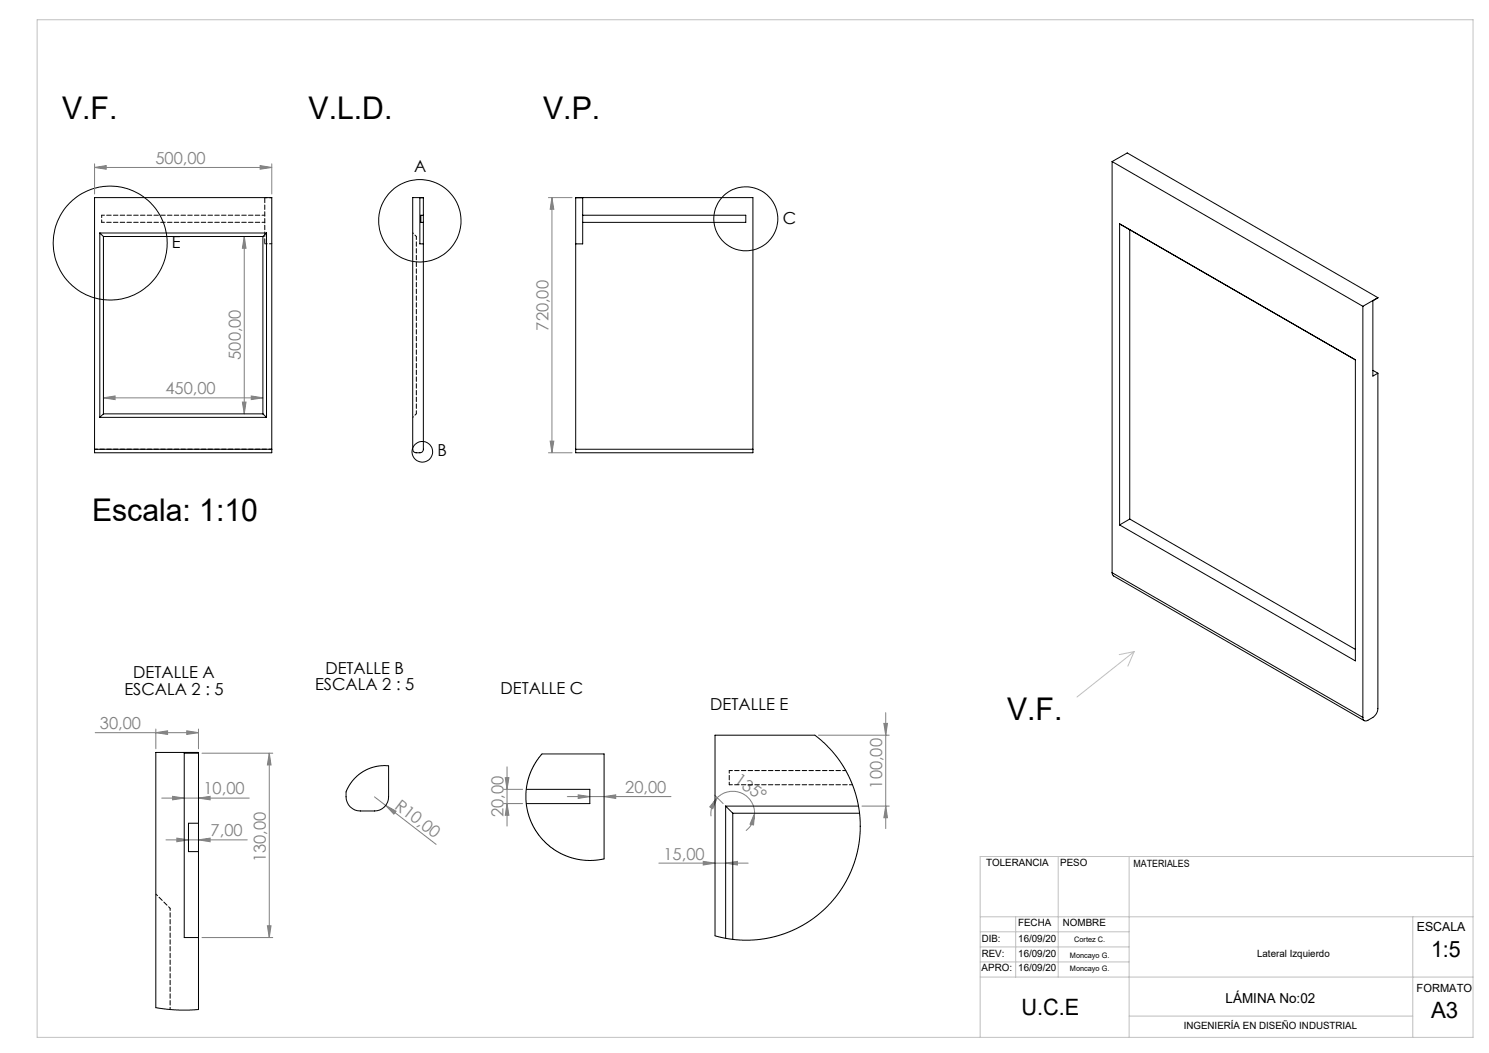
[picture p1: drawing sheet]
<svg xmlns="http://www.w3.org/2000/svg" width="420mm" height="297mm" viewBox="0 0 420 297" stroke-linecap="round" stroke-linejoin="round" font-family="sans-serif">
<g fill="none" stroke="#000" stroke-width=".28">
<circle cx="31.1" cy="68.6" r="16.1"/>
<circle cx="118.4" cy="62.3" r="11.6"/>
<circle cx="210.4" cy="61.7" r="9"/>
<circle cx="119.1" cy="127.4" r="2.9"/>
</g>
<g fill="none" stroke="#808080" stroke-width=".28">
<path d="M26.7 47.2l3.3-.5v1zM26.7 46.2v8.5M26.7 47.2h50M73.4 46.7l3.3 .5-3.3 .5zM76.7 46.2v8.5M154.7 55.7h6.7M155.7 55.7l.5 3.3h-1zM155.7 55.7v72M68.9 66.7l.5 3.3h-1zM68.9 66.7v50M29.2 112.2l3.3-.5v1zM29.2 112.2h45"/>
<path d="M68.4 113.4h1l-.5 3.3zM70.9 111.7l3.3 .5-3.3 .5zM154.7 127.7h6.7M155.2 124.4h1l-.5 3.3zM26.8 206.7h29.2M44 206.7l3.3-.6v1zM44 205.6v5.6M52.7 206.1l3.3 .6-3.3 .4zM56 205.6v5.6M57 212.4h19.9M76 212.4l.4 3.4h-1zM76 212.4v52"/>
<path d="M142.5 219.4h1l-.5 3.2zM143 216.3v16.7M230.9 207.4h19.9M249.3 204h1l-.5 3.4zM249.8 201v32.7M45.6 225.1h24.7M46.8 236.9h22.9M48.7 224.6l3.3 .5-3.3 .5zM49.9 236.4l3.3 .5-3.3 .5zM56 225.1l3.3-.5v1zM56 236.9l3.3-.5v1zM105.6 224.8l17.4 13.4"/>
<path d="M108.8 227.2l2.9 1.6-.6 .8zM142 226.7h5.4M142 222.6h5.4M143 226.7l.5 3.2h-1zM160 224.7h29.3M163.1 224.2l3.3 .5-3.3 .5zM170.4 224.7l3.3-.5v1zM201.6 224.3l2.4 2.4M202.3 225l-1.3 3.1-.8-.5zM202.3 225a6.2 6.2 0 0 1 6.8-1.3 6.2 6.2 0 0 1 3.8 5.7M202.3 225a6.1 6.1 0 0 0-1.7 5.2M212.9 229.4l-.4 3.3-.9-.3z"/>
<path d="M212.9 229.4a6.2 6.2 0 0 1-2.5 4.9M243.1 227.4h7.7M249.8 227.4l.5 3.2h-1zM185.8 243.4h25.2M198.4 243l3.3 .4-3.3 .6zM204.7 243.4l3.3-.4v1zM57 264.4h19.9M75.4 261.1h1l-.4 3.3z"/>
</g>
<g fill="none" stroke="#c0c0c0" stroke-width=".28">
<path d="M10.5 5.6h405v287h-405zM319.9 183.8l-16.1 12.8M319.9 183.8l-1.8 4.1M319.9 183.8l-4.2 .8M276.5 258.6h139M286.5 258.6v17M298.5 241.6v34M318.5 241.6v51M398.5 258.6v34M415.5 241.6h-139v51M276.5 267.1h42M276.5 271.3h42"/>
<path d="M276.5 262.8h42M276.5 275.6h139M318.5 286.6h80"/>
</g>
<g fill="#808080">
<path d="M108.8 227.2l2.9 1.6-.6 .8z"/>
<path d="M212.9 229.4l-.4 3.3-.9-.3zM202.3 225l-1.3 3.1-.8-.5z"/>
<path d="M29.2 112.2l3.3-.5v1zM70.9 111.7l3.3 .5-3.3 .5zM44 206.7l3.3-.6v1zM52.7 206.1l3.3 .6-3.3 .4zM48.7 224.6l3.3 .5-3.3 .5zM56 225.1l3.3-.5v1zM49.9 236.4l3.3 .5-3.3 .5zM56 236.9l3.3-.5v1zM163.1 224.2l3.3 .5-3.3 .5zM170.4 224.7l3.3-.5v1zM198.4 243l3.3 .4-3.3 .6zM204.7 243.4l3.3-.4v1z"/>
<path d="M73.4 46.7l3.3 .5-3.3 .5zM26.7 47.2l3.3-.5v1z"/>
<path d="M155.2 124.4h1l-.5 3.3zM155.7 55.7l.5 3.3h-1zM143 226.7l.5 3.2h-1zM142.5 219.4h1l-.5 3.2z"/>
<path d="M249.8 227.4l.5 3.2h-1zM249.3 204h1l-.5 3.4z"/>
<path d="M68.9 66.7l.5 3.3h-1zM68.4 113.4h1l-.5 3.3zM76 212.4l.4 3.4h-1zM75.4 261.1h1l-.4 3.3z"/>
</g>
<g fill="none" stroke="#000" stroke-width=".28">
<path d="M116.4 55.7h3v71a.96 .96 0 0 1-1 1h-1a.96 .96 0 0 1-1-1zM119.4 55.8h-1v13h1M162.4 55.8h2v13h-2M313.7 45.6l70.7 40.8M313.7 45.6l4.3-2.5 70.7 40.9M313.7 45.6v115.9M28.2 65.7l1 1M28.2 65.7h47M28.2 65.7v52M29.2 66.7h45M29.2 66.7v50M74.2 66.7v50"/>
<path d="M75.2 65.7l-1 1M75.2 65.7v52M119.4 60.7h-.7v2h.7M164.4 60.7h46v2h-46M315.8 63.1v85M315.8 63.1l66.5 38.4v84.9l-66.5-38.3M315.8 63.1l2.9 1.7v81.6M384.4 86.4v115.9M388.7 84l-4.3 2.4M388.7 84l-1.5 .8v21.3l1.5-.8M28.2 117.7h47M29.2 116.7l-1 1"/>
<path d="M29.2 116.7h45M74.2 116.7l1 1M387.2 104.5l1.5 .8M388.7 105.3v94.6a3.2 3.2 0 0 1-1.5 2.4l-1.4 .9a.85 .85 0 0 1-1 .1 .85 .85 0 0 1-.4-1M26.7 126.7v1h50v-1M26.7 126.7h50M26.7 126.7v-71h50v71M162.4 126.7v1h50v-1M162.4 126.7h50M162.4 126.7v-71h50v71M318.7 146.4l63.6 36.8M318.7 146.4l-2.9 1.7"/>
<path d="M313.7 161.5l.4 1 70.7 40.8M313.7 161.5l70.7 40.8M44 212.2h12l-.1 72.6-5.4 .1-6.5-.7zM56 212.4h-4v52h4M100.3 219.2l2.1-1.6 2.2-1 2.5-.6h2.5v8.8a4 4 0 0 1-4 3.9h-4a4.3 4.3 0 0 1-3.9-5.5l1.3-2.4zM152.7 212.9l.2-.2h17.5v29.5l-2.9 .5-3.1-.1-3-.6-2.3-.8-2.4-1.3-2.1-1.5-1.9-1.9-1.7-2.3-1.3-2.6-.8-2.5-.5-2.9v-3.1l.3-2.3 1-3.1 1.3-2.6zM201.7 207.4h28.2l3.5 3 2.9 3.5 2.6 4.1 2 4.6 .9 3.1 .6 3.1 .2 5.7-.3 3.5-.6 2.9-.7 2.3-1.5 3.7-1.4 2.7-1.8 2.7-1.9 2.3-2.3 2.3-2.5 2-2.4 1.6-2.6 1.4-3.5 1.5-4.7 1.3-4.7 .5-5.3-.3-4.7-1zM56 232.2h-2.8v8h2.8M148.4 222.6h18v4.1h-18M204.7 227.4l2 2M204.7 227.4h37.4M204.7 227.4v37.3"/>
<path d="M206.7 229.4h35.7M206.7 229.4v35.6"/>
</g>
<path d="M117.4 116.7v-50M76.7 126.7h-50M205.7 217.3h32.9M240.5 221.3h-34.8" fill="none" stroke="#000" stroke-width=".28" stroke-dasharray="1.3 .6" stroke-dashoffset=".4"/>
<path d="M74.7 55.8v13" fill="none" stroke="#000" stroke-width=".28" stroke-dasharray="1.3 .6" stroke-dashoffset="-.1"/>
<path d="M74.7 55.8h2M28.7 62.7v-2M74.7 68.8h2" fill="none" stroke="#000" stroke-width=".28" stroke-dasharray="1.3 .6" stroke-dashoffset=".6"/>
<path d="M28.7 60.7h46M74.7 62.7h-46M205.7 221.3v-4" fill="none" stroke="#000" stroke-width=".28" stroke-dasharray="1.3 .6" stroke-dashoffset=".5"/>
<path d="M117.4 66.7l-1-1M117.4 116.7l-1 1M48 256.2l-4-4M48 284.7v-28.5" fill="none" stroke="#000" stroke-width=".28" stroke-dasharray="1.3 .6" stroke-dashoffset=".7"/>
<g font-size="8.8">
<text x="17.5" y="33.5">V.F.</text>
<text x="87" y="33.5">V.L.D.</text>
<text x="153.2" y="33.5">V.P.</text>
<text x="26" y="146.9">Escala: 1:10</text>
<text x="284" y="203.2">V.F.</text>
</g>
<g font-size="6.3">
<text x="403.7" y="270">1:5</text>
<text x="288.1" y="286.2">U.C.E</text>
<text x="403.7" y="287.2">A3</text>
</g>
<g font-size="4.7" fill="#808080">
<text x="43.8" y="46.2">500,00</text>
<text x="154.7" y="93.3" transform="rotate(-90 154.7 93.3)">720,00</text>
<text x="67.9" y="101.5" transform="rotate(-90 67.9 101.5)">500,00</text>
<text x="46.6" y="111.2">450,00</text>
<text x="28.2" y="205.6">30,00</text>
<text x="206.9" y="220.7" transform="rotate(35 206.9 220.7)">135°</text>
<text x="57.4" y="224.1">10,00</text>
<text x="111.1" y="227.8" transform="rotate(38 111.1 227.8)">R10,00</text>
<text x="176.4" y="223.7">20,00</text>
<text x="248.8" y="222.4" transform="rotate(-90 248.8 222.4)">100,00</text>
<text x="142" y="230.5" transform="rotate(-90 142 230.5)">20,00</text>
<text x="59.4" y="235.9">7,00</text>
<text x="75" y="243.2" transform="rotate(-90 75 243.2)">130,00</text>
<text x="187.1" y="242.4">15,00</text>
</g>
<g font-size="4.7">
<text x="116.9" y="48.4">A</text>
<text x="220.8" y="63">C</text>
<text x="48.5" y="69.9">E</text>
<text x="123.4" y="128.7">B</text>
<text x="37.6" y="191.4">DETALLE A</text>
<text x="91.8" y="190.1">DETALLE B</text>
<text x="35.1" y="195.9">ESCALA 2 : 5</text>
<text x="88.9" y="194.6">ESCALA 2 : 5</text>
<text x="141.2" y="195.8">DETALLE C</text>
<text x="200.4" y="200.2">DETALLE E</text>
</g>
<text font-size="3.9" x="345.7" y="283">LÁMINA No:02</text>
<text font-size="3.5" x="399.6" y="262.6">ESCALA</text>
<text font-size="3.2" x="399.6" y="279.7">FORMATO</text>
<g font-size="2.8">
<text x="278.1" y="244.3">TOLERANCIA</text>
<text x="299.1" y="244.3">PESO</text>
<text x="319.7" y="244.6">MATERIALES</text>
<text x="287.2" y="261.3">FECHA</text>
<text x="299.8" y="261.3">NOMBRE</text>
<text x="276.9" y="265.8">DIB:</text>
<text x="287.2" y="265.8">16/09/20</text>
<text x="276.9" y="273.8">APRO:</text>
<text x="276.9" y="270.1">REV:</text>
<text x="287.2" y="270.1">16/09/20</text>
<text x="287.2" y="273.8">16/09/20</text>
<text x="354.6" y="270.1">Lateral Izquierdo</text>
<text x="333.9" y="290.3">INGENIERÍA EN DISEÑO INDUSTRIAL</text>
</g>
<g font-size="2.1">
<text x="303" y="265.8">Cortez C.</text>
<text x="301.8" y="270.1">Moncayo G.</text>
<text x="301.8" y="273.8">Moncayo G.</text>
</g>
</svg>
